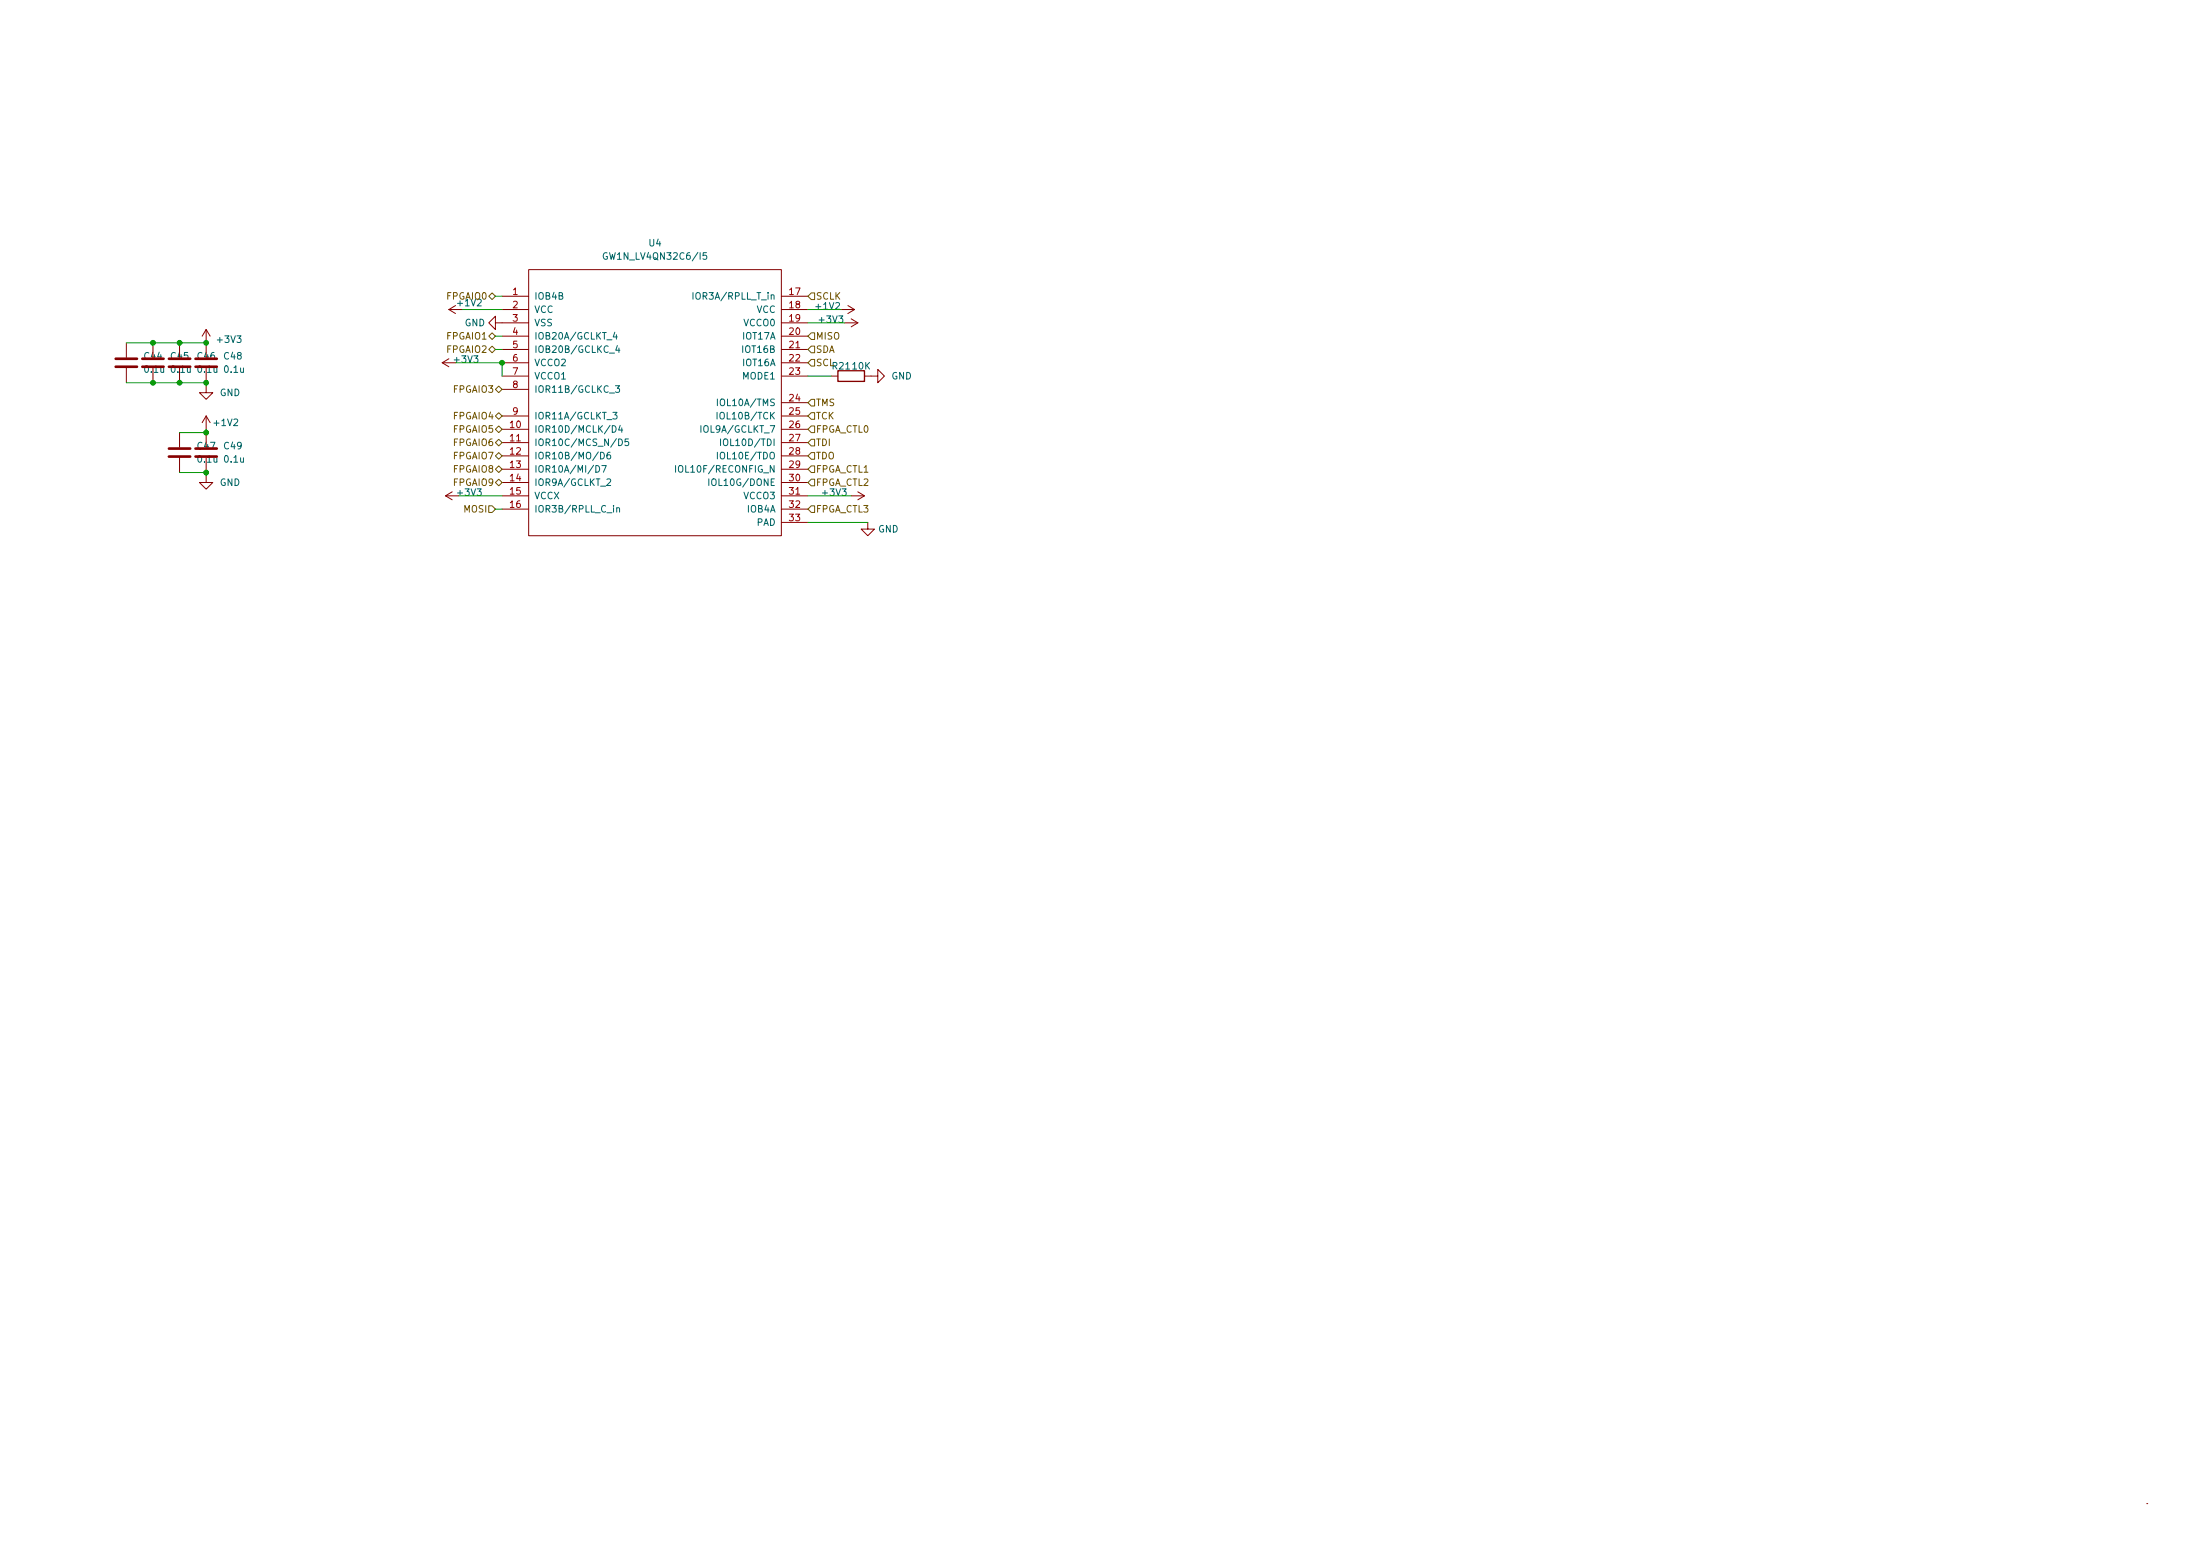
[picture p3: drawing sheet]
<svg xmlns="http://www.w3.org/2000/svg" width="420mm" height="297mm" viewBox="0 0 420 297" stroke-linecap="round" stroke-linejoin="round" font-family="sans-serif">
<g fill="none" stroke="#840000" stroke-width=".19">
<path d="M85.7 59.1h2.6M85.7 59.1l1.3 .8M87 58.3l-1.3 .8M95.9 56.6h5.1M95.9 59.1h5.1M101 51.5h48.2v50.8h-48.2zM149.2 56.6h5.1M149.2 59.1h5.1M160.7 59.1h2.5M161.9 58.3l1.3 .8M163.2 59.1l-1.3 .8M24.1 65.4v2.8"/>
<path d="M24.1 70.3v2.8M29.2 65.4v2.8M29.2 70.3v2.8M34.3 65.4v2.8M34.3 70.3v2.8M39.4 73.7v1.3h1.2l-1.2 1.2-1.3-1.2h1.3M39.4 79.4l-.8 1.3M39.4 62.9v5.3M39.4 70.3v2.8M39.4 79.4v2.6M39.4 79.4l.7 1.3M39.4 62.9l-.8 1.3"/>
<path d="M39.4 62.9l.7 1.3M84.5 69.3h2.5M84.5 69.3l1.2 .7M85.7 68.5l-1.2 .8M94.6 61.6v-1.2l-1.3 1.2 1.3 1.3v-1.3h6.4M95.9 71.8h5.1M95.9 64.2h5.1M95.9 66.7h5.1M95.9 69.3h5.1M95.9 79.4h5.1M95.9 74.3h5.1M149.2 71.8h5.1"/>
<path d="M149.2 61.6h5.1M149.2 64.2h5.1M149.2 66.7h5.1M149.2 69.3h5.1M149.2 76.9h5.1M149.2 79.4h5.1M158.7 71.8h1.3M161.3 61.6h2.5M162.6 60.9l1.2 .7M163.8 61.6l-1.2 .8M165.1 71.8h2.5v-1.3l1.3 1.3-1.3 1.3v-1.3M34.3 82.6v2.8"/>
<path d="M34.3 87.4v2.8M39.4 90.8v1.3h1.2l-1.2 1.3-1.3-1.3h1.3M39.4 82.6v2.8M39.4 87.4v2.8M85.1 94.7h2.5M85.1 94.7l1.3 .7M86.4 93.9l-1.3 .8M95.9 82h5.1M95.9 84.5h5.1M95.9 87h5.1M95.9 89.6h5.1M95.9 92.1h5.1"/>
<path d="M95.9 94.7h5.1M95.9 97.2h5.1M149.2 82h5.1M149.2 84.5h5.1M149.2 87h5.1M149.2 89.6h5.1M149.2 92.1h5.1M149.2 94.7h5.1M149.2 97.2h5.1M149.2 99.7h5.1M162.6 94.7h2.5M163.8 93.9l1.3 .8"/>
<path d="M165.1 94.7l-1.3 .7M165.7 99.7v1.3h1.3l-1.3 1.3-1.2-1.3h1.2M410 287h.1"/>
</g>
<path d="M160 70.8h5.1v2h-5.1z" fill="none" stroke="#840000" stroke-width=".25"/>
<path d="M22.1 70h4.1M22.1 68.5h4.1M27.2 70h4M27.2 68.5h4M32.3 70h4M32.3 68.5h4M37.3 70h4.1M37.3 68.5h4.1M32.3 87.2h4M32.3 85.6h4M37.3 87.2h4.1M37.3 85.6h4.1" fill="none" stroke="#840000" stroke-width=".51"/>
<g fill="none" stroke="#006464" stroke-width=".19">
<path d="M115.9 48.3a.59 .59 0 0 0-.7 .6 .59 .59 0 0 0 .7 .5l.1-.4h-.2M132.3 55.9v1.2M134.9 48.2h-.6v.6l.1-.1 .5 .1 .1 .2-.1 .4-.2 .1-.4-.1M116.4 67.4h1M117.1 78.7h.7l-.4 .5 .4 .1v.6l-.2 .1-.5-.1M117.4 63.4l-.3 .9h.8M117.5 73.6h.8l-.4 .5 .4 .1v.6l-.2 .1-.6-.1M117.7 63.9v.8M117.9 66l-.3 .9h.8M118.2 66.4v.9M136.9 78.7v1.3M137 76.2v1.2"/>
<path d="M113.8 88.9a.64 .64 0 0 1 .7 .6 .64 .64 0 0 1-.7 .6zM114.7 86.3a.64 .64 0 0 1 .7 .7 .64 .64 0 0 1-.7 .6zM114.9 88.9h.9l-.6 1.2M115.9 91.5l.5-.1 .2 .4-.8 .9h.8M116.5 86.3l-.4 .1a.86 .86 0 0 0 0 1.2l.5-.1v-.4l-.2-.3-.4 .1-.1 .2M116.9 81.3a.64 .64 0 0 1 .8 .6 .64 .64 0 0 1-.8 .6zM117.8 97l.2-.1 .3 .1v.8M117.8 96.9v.9M118.1 83.8a.64 .64 0 0 1 .8 .6 .64 .64 0 0 1-.8 .7zM118.4 81.2l-.3 .9h.8M118.7 81.7v.8M120 83.8h-.6v.6l.1-.1h.5l.1 .2-.1 .4-.2 .2-.4-.2"/>
<path d="M129 88.9v1.2M129.7 88.9h.2a.43 .43 0 0 1 .5 .4v.4a.42 .42 0 0 1-.4 .5 .42 .42 0 0 1-.4-.5zM133.9 81.3v1.2M135.4 91.4v1.3M137 86.3v1.3M137.6 83.8v1.3M138.2 84l.3-.2a.43 .43 0 0 1 .5 .4v.4a.42 .42 0 0 1-.4 .5 .42 .42 0 0 1-.4-.5z"/>
</g>
<g fill="none" stroke="#725600" stroke-width=".19">
<path d="M93.3 56.6l.7-.7 .6 .7-.6 .6zM154.9 55.9h.7v1.3h-.7l-.6-.6zM93.3 64.2l.7-.7 .6 .7-.6 .6zM94 66.1l.6 .6-.6 .6-.7-.6zM94.6 79.4l.6-.6 .7 .6-.7 .6zM94.6 74.3l.6-.6 .7 .6-.7 .7zM154.9 78.8h.7v1.2h-.7l-.6-.6zM154.9 68.6h.7v1.3h-.7l-.6-.6zM154.9 66.1h.7v1.2h-.7l-.6-.6zM154.9 63.5h.7v1.3h-.7l-.6-.6zM154.9 76.2h.7v1.3h-.7l-.6-.6zM93.3 96.6h.7l.6 .6-.6 .6h-.7z"/>
<path d="M94.6 87l.6-.6 .7 .6-.7 .7zM94.6 92.1l.6-.6 .7 .6-.7 .6zM94.6 84.5l.6-.6 .7 .6-.7 .6zM94.6 82l.6-.7 .7 .7-.7 .6zM95.2 88.9l.7 .7-.7 .6-.6-.6zM154.9 81.3h.7v1.3h-.7l-.6-.6zM154.9 86.4h.7v1.3h-.7l-.6-.7zM154.9 83.9h.7v1.2h-.7l-.6-.6zM154.9 91.5h.7v1.2h-.7l-.6-.6zM154.9 96.6h.7v1.2h-.7l-.6-.6zM154.9 88.9h.7v1.3h-.7l-.6-.6z"/>
</g>
<g fill="none" stroke="#009600" stroke-width=".19">
<path d="M88.3 59.1h7.6M94.6 56.6h1.3M154.3 59.1h6.4M24.1 65.4h15.3M24.1 73.1h15.3v.6M87 69.3h8.9v2.5M94.6 66.7h1.3M94.6 64.2h1.3M154.3 71.8h4.4M154.3 61.6h7M34.3 90.2h5.1v.6M39.4 82v.6h-5.1"/>
<path d="M87.6 94.7h8.3M94.6 97.2h1.3M154.3 94.7h8.3M154.3 99.7h11.4"/>
</g>
<g fill="#009600" stroke="#009600" stroke-width=".19">
<circle cx="29.2" cy="65.4" r=".46"/>
<circle cx="29.2" cy="73.1" r=".46"/>
<circle cx="39.4" cy="65.4" r=".46"/>
<circle cx="39.4" cy="73.1" r=".46"/>
<circle cx="39.4" cy="82.6" r=".46"/>
<circle cx="34.3" cy="73.1" r=".46"/>
<circle cx="34.3" cy="65.4" r=".46"/>
<circle cx="39.4" cy="90.2" r=".46"/>
<circle cx="95.9" cy="69.3" r=".46"/>
</g>
<g font-size="1.8" fill="#006464">
<text x="124" y="47">U4</text>
<text x="115.9" y="49.6">GW1N_LV4QN32C6/I5</text>
<text x="102" y="57.2">IOB4B</text>
<text x="102" y="59.7">VCC</text>
<text x="133.1" y="57.2">IOR3A/RPLL_T_in</text>
<text x="144.5" y="59.7">VCC</text>
<text x="155.9" y="59.1">+1V2</text>
<text x="41.6" y="65.4">+3V3</text>
<text x="88.7" y="62.3">GND</text>
<text x="102" y="62.3">VSS</text>
<text x="102" y="64.8">IOB20A/GCLKT_4</text>
<text x="142" y="64.8">IOT17A</text>
<text x="142.1" y="62.3">VCCO0</text>
<text x="156.6" y="61.6">+3V3</text>
<text x="27.6" y="68.6">C44</text>
<text x="27.7" y="71.2">0.1u</text>
<text x="32.7" y="68.6">C45</text>
<text x="32.8" y="71.2">0.1u</text>
<text x="37.8" y="68.6">C46</text>
<text x="37.9" y="71.2">0.1u</text>
<text x="42.8" y="68.6">C48</text>
<text x="42.9" y="71.2">0.1u</text>
<text x="86.9" y="69.3">+3V3</text>
<text x="102" y="67.3">IOB20B/GCLKC_4</text>
<text x="102" y="69.9">VCCO2</text>
<text x="142" y="67.3">IOT16B</text>
<text x="142" y="69.9">IOT16A</text>
<text x="159" y="70.5">R21</text>
<text x="162.8" y="70.5">10K</text>
<text x="42" y="75.6">GND</text>
<text x="102" y="72.4">VCCO1</text>
<text x="102" y="75">IOR11B/GCLKC_3</text>
<text x="137.8" y="77.5">IOL10A/TMS</text>
<text x="141.9" y="72.4">MODE1</text>
<text x="170.2" y="72.4">GND</text>
<text x="41" y="81.3">+1V2</text>
<text x="102" y="82.6">IOR10D/MCLK/D4</text>
<text x="102" y="80">IOR11A/GCLKT_3</text>
<text x="134.4" y="82.6">IOL9A/GCLKT_7</text>
<text x="137.9" y="80">IOL10B/TCK</text>
<text x="37.8" y="85.8">C47</text>
<text x="37.9" y="88.3">0.1u</text>
<text x="42.8" y="85.8">C49</text>
<text x="42.9" y="88.3">0.1u</text>
<text x="102" y="85.1">IOR10C/MCS_N/D5</text>
<text x="102" y="87.7">IOR10B/MO/D6</text>
<text x="137.9" y="87.7">IOL10E/TDO</text>
<text x="138.7" y="85.1">IOL10D/TDI</text>
<text x="42" y="92.7">GND</text>
<text x="87.5" y="94.7">+3V3</text>
<text x="102" y="90.2">IOR10A/MI/D7</text>
<text x="102" y="92.7">IOR9A/GCLKT_2</text>
<text x="102" y="95.3">VCCX</text>
<text x="130.1" y="90.2">IOL10F/RECONFIG_N</text>
<text x="136.3" y="92.7">IOL10G/DONE</text>
<text x="142.1" y="95.3">VCCO3</text>
<text x="102" y="97.8">IOR3B/RPLL_C_in</text>
<text x="142.8" y="97.8">IOB4A</text>
<text x="144.5" y="100.4">PAD</text>
<text x="167.7" y="101.6">GND</text>
</g>
<g font-size="1.8" fill="#725600">
<text x="85.4" y="57.2">FPGAIO0</text>
<text x="87.5" y="58.5">+1V2</text>
<text x="155.8" y="57.2">SCLK</text>
<text x="85.4" y="64.8">FPGAIO1</text>
<text x="155.8" y="64.8">MISO</text>
<text x="85.4" y="67.3">FPGAIO2</text>
<text x="155.8" y="69.9">SCL</text>
<text x="155.8" y="67.3">SDA</text>
<text x="86.7" y="75">FPGAIO3</text>
<text x="155.8" y="77.5">TMS</text>
<text x="86.7" y="80">FPGAIO4</text>
<text x="86.7" y="82.6">FPGAIO5</text>
<text x="155.8" y="80">TCK</text>
<text x="155.8" y="82.6">FPGA_CTL0</text>
<text x="86.7" y="87.7">FPGAIO7</text>
<text x="86.7" y="85.1">FPGAIO6</text>
<text x="155.8" y="87.7">TDO</text>
<text x="155.8" y="85.1">TDI</text>
<text x="86.7" y="92.7">FPGAIO9</text>
<text x="86.7" y="90.2">FPGAIO8</text>
<text x="155.8" y="92.7">FPGA_CTL2</text>
<text x="155.8" y="90.2">FPGA_CTL1</text>
<text x="157.2" y="94.7">+3V3</text>
<text x="88.6" y="97.8">MOSI</text>
<text x="155.8" y="97.8">FPGA_CTL3</text>
</g>
<g font-size="1.8" fill="#a90000">
<text x="97.9" y="56.3">1</text>
<text x="97.9" y="58.8">2</text>
<text x="150.8" y="56.3">17</text>
<text x="150.8" y="58.8">18</text>
<text x="97.9" y="61.4">3</text>
<text x="97.9" y="63.9">4</text>
<text x="150.8" y="61.4">19</text>
<text x="150.8" y="63.9">20</text>
<text x="97.9" y="66.5">5</text>
<text x="97.9" y="69">6</text>
<text x="97.9" y="71.5">7</text>
<text x="150.8" y="66.5">21</text>
<text x="150.8" y="69">22</text>
<text x="150.8" y="71.5">23</text>
<text x="97.9" y="74.1">8</text>
<text x="150.8" y="76.6">24</text>
<text x="97.4" y="81.7">10</text>
<text x="97.9" y="79.2">9</text>
<text x="150.8" y="79.2">25</text>
<text x="150.8" y="81.7">26</text>
<text x="97.4" y="84.2">11</text>
<text x="97.4" y="86.8">12</text>
<text x="97.4" y="89.3">13</text>
<text x="150.8" y="84.2">27</text>
<text x="150.8" y="86.8">28</text>
<text x="150.8" y="89.3">29</text>
<text x="97.4" y="91.9">14</text>
<text x="97.4" y="94.4">15</text>
<text x="150.8" y="91.9">30</text>
<text x="150.8" y="94.4">31</text>
<text x="97.4" y="96.9">16</text>
<text x="150.8" y="96.9">32</text>
<text x="150.8" y="99.5">33</text>
</g>
</svg>
